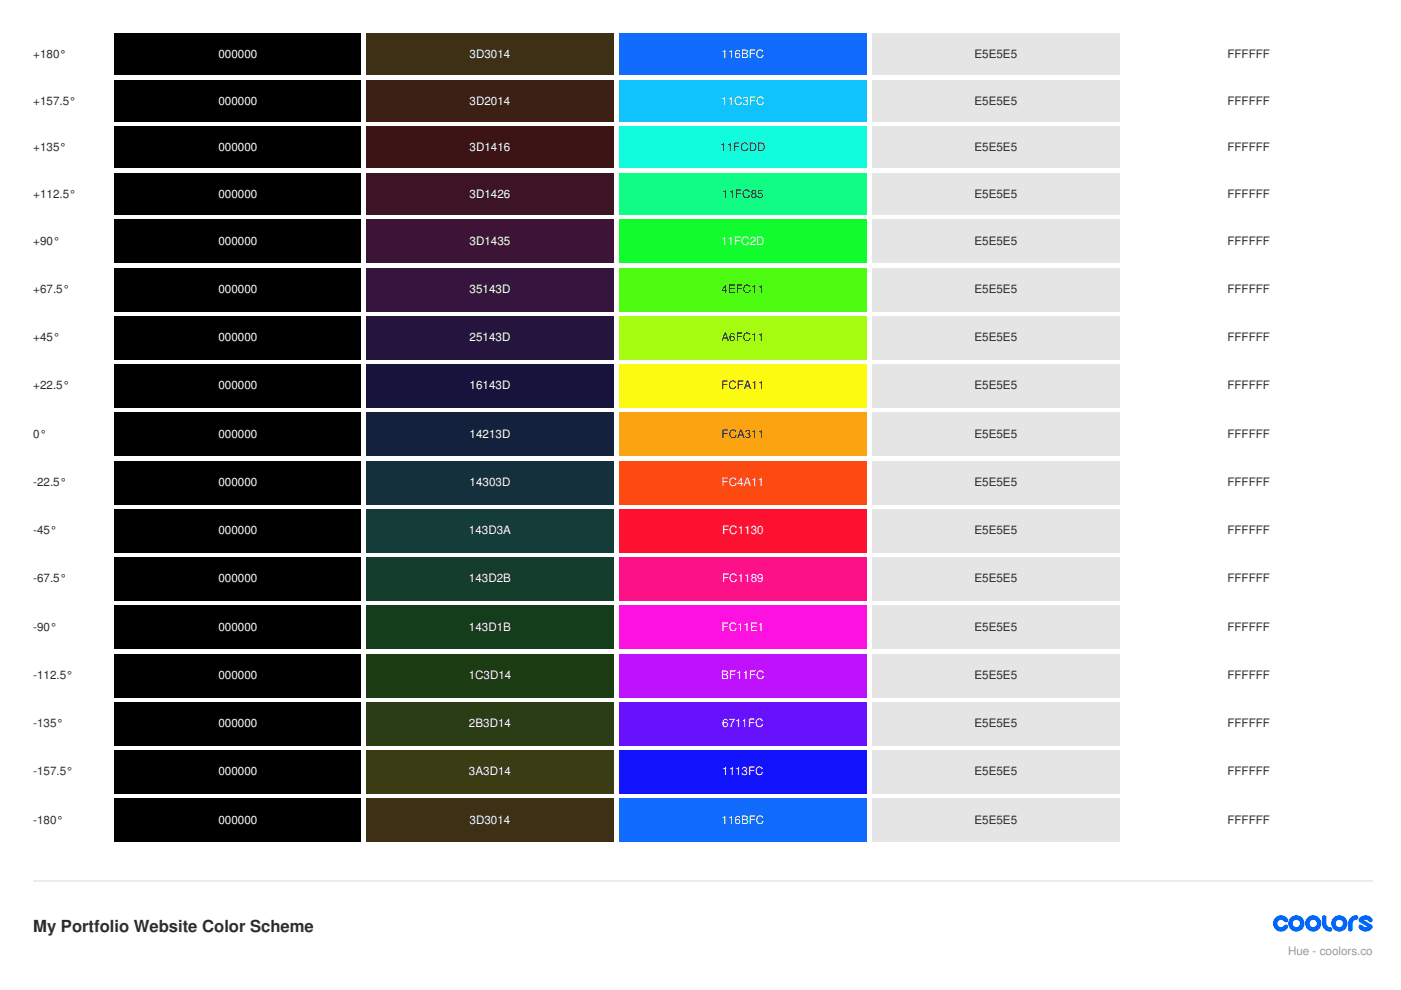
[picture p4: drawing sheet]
<svg xmlns="http://www.w3.org/2000/svg" width="297mm" height="210mm" viewBox="0 0 297 210" stroke-linecap="round" stroke-linejoin="round" font-family="sans-serif">
<path d="M24.3 7.1h52.3v8.8h-52.3z" fill="#000"/>
<path d="M77.6 7.1h52.6v8.8h-52.6z" fill="#3d3014"/>
<path d="M131.2 7.1h52.6v8.8h-52.6z" fill="#116bfc"/>
<path d="M184.9 7.1h52.5v8.8h-52.5z" fill="#e5e5e5"/>
<path d="M238.5 7.1h52.5v8.8h-52.5z" fill="#fff"/>
<path d="M24.3 16.9h52.3v8.9h-52.3z" fill="#000"/>
<path d="M77.6 16.9h52.6v8.9h-52.6z" fill="#3d2014"/>
<path d="M131.2 16.9h52.6v8.9h-52.6z" fill="#11c3fc"/>
<path d="M184.9 16.9h52.5v8.9h-52.5z" fill="#e5e5e5"/>
<path d="M238.5 16.9h52.5v8.9h-52.5z" fill="#fff"/>
<path d="M24.3 26.8h52.3v8.8h-52.3z" fill="#000"/>
<path d="M77.6 26.8h52.6v8.8h-52.6z" fill="#3d1416"/>
<path d="M131.2 26.8h52.6v8.8h-52.6z" fill="#11fcdd"/>
<path d="M184.9 26.8h52.5v8.8h-52.5z" fill="#e5e5e5"/>
<path d="M238.5 26.8h52.5v8.8h-52.5z" fill="#fff"/>
<path d="M24.3 36.7h52.3v8.8h-52.3z" fill="#000"/>
<path d="M77.6 36.7h52.6v8.8h-52.6z" fill="#3d1426"/>
<path d="M131.2 36.7h52.6v8.8h-52.6z" fill="#11fc85"/>
<path d="M184.9 36.7h52.5v8.8h-52.5z" fill="#e5e5e5"/>
<path d="M238.5 36.7h52.5v8.8h-52.5z" fill="#fff"/>
<path d="M24.3 46.6h52.3v9.1h-52.3z" fill="#000"/>
<path d="M77.6 46.6h52.6v9.1h-52.6z" fill="#3d1435"/>
<path d="M131.2 46.6h52.6v9.1h-52.6z" fill="#11fc2d"/>
<path d="M184.9 46.6h52.5v9.1h-52.5z" fill="#e5e5e5"/>
<path d="M238.5 46.6h52.5v9.1h-52.5z" fill="#fff"/>
<path d="M24.3 56.8h52.3v9.2h-52.3z" fill="#000"/>
<path d="M77.6 56.8h52.6v9.2h-52.6z" fill="#35143d"/>
<path d="M131.2 56.8h52.6v9.2h-52.6z" fill="#4efc11"/>
<path d="M184.9 56.8h52.5v9.2h-52.5z" fill="#e5e5e5"/>
<path d="M238.5 56.8h52.5v9.2h-52.5z" fill="#fff"/>
<path d="M24.3 67h52.3v9.2h-52.3z" fill="#000"/>
<path d="M77.6 67h52.6v9.2h-52.6z" fill="#25143d"/>
<path d="M131.2 67h52.6v9.2h-52.6z" fill="#a6fc11"/>
<path d="M184.9 67h52.5v9.2h-52.5z" fill="#e5e5e5"/>
<path d="M238.5 67h52.5v9.2h-52.5z" fill="#fff"/>
<path d="M24.3 77.3h52.3v9.1h-52.3z" fill="#000"/>
<path d="M77.6 77.3h52.6v9.1h-52.6z" fill="#16143d"/>
<path d="M131.2 77.3h52.6v9.1h-52.6z" fill="#fcfa11"/>
<path d="M184.9 77.3h52.5v9.1h-52.5z" fill="#e5e5e5"/>
<path d="M238.5 77.3h52.5v9.1h-52.5z" fill="#fff"/>
<path d="M24.3 87.5h52.3v9.2h-52.3z" fill="#000"/>
<path d="M77.6 87.5h52.6v9.2h-52.6z" fill="#14213d"/>
<path d="M131.2 87.5h52.6v9.2h-52.6z" fill="#fca311"/>
<path d="M184.9 87.5h52.5v9.2h-52.5z" fill="#e5e5e5"/>
<path d="M238.5 87.5h52.5v9.2h-52.5z" fill="#fff"/>
<path d="M24.3 97.7h52.3v9.2h-52.3z" fill="#000"/>
<path d="M77.6 97.7h52.6v9.2h-52.6z" fill="#14303d"/>
<path d="M131.2 97.7h52.6v9.2h-52.6z" fill="#fc4a11"/>
<path d="M184.9 97.7h52.5v9.2h-52.5z" fill="#e5e5e5"/>
<path d="M238.5 97.7h52.5v9.2h-52.5z" fill="#fff"/>
<path d="M24.3 108h52.3v9.1h-52.3z" fill="#000"/>
<path d="M77.6 108h52.6v9.1h-52.6z" fill="#143d3a"/>
<path d="M131.2 108h52.6v9.1h-52.6z" fill="#fc1130"/>
<path d="M184.9 108h52.5v9.1h-52.5z" fill="#e5e5e5"/>
<path d="M238.5 108h52.5v9.1h-52.5z" fill="#fff"/>
<path d="M24.3 118.2h52.3v9.2h-52.3z" fill="#000"/>
<path d="M77.6 118.2h52.6v9.2h-52.6z" fill="#143d2b"/>
<path d="M131.2 118.2h52.6v9.2h-52.6z" fill="#fc1189"/>
<path d="M184.9 118.2h52.5v9.2h-52.5z" fill="#e5e5e5"/>
<path d="M238.5 118.2h52.5v9.2h-52.5z" fill="#fff"/>
<path d="M24.3 128.4h52.3v9.2h-52.3z" fill="#000"/>
<path d="M77.6 128.4h52.6v9.2h-52.6z" fill="#143d1b"/>
<path d="M131.2 128.4h52.6v9.2h-52.6z" fill="#fc11e1"/>
<path d="M184.9 128.4h52.5v9.2h-52.5z" fill="#e5e5e5"/>
<path d="M238.5 128.4h52.5v9.2h-52.5z" fill="#fff"/>
<path d="M24.3 138.6h52.3v9.2h-52.3z" fill="#000"/>
<path d="M77.6 138.6h52.6v9.2h-52.6z" fill="#1c3d14"/>
<path d="M131.2 138.6h52.6v9.2h-52.6z" fill="#bf11fc"/>
<path d="M184.9 138.6h52.5v9.2h-52.5z" fill="#e5e5e5"/>
<path d="M238.5 138.6h52.5v9.2h-52.5z" fill="#fff"/>
<path d="M24.3 148.9h52.3v9.1h-52.3z" fill="#000"/>
<path d="M77.6 148.9h52.6v9.1h-52.6z" fill="#2b3d14"/>
<path d="M131.2 148.9h52.6v9.1h-52.6z" fill="#6711fc"/>
<path d="M184.9 148.9h52.5v9.1h-52.5z" fill="#e5e5e5"/>
<path d="M238.5 148.9h52.5v9.1h-52.5z" fill="#fff"/>
<path d="M24.3 159.1h52.3v9.2h-52.3z" fill="#000"/>
<path d="M77.6 159.1h52.6v9.2h-52.6z" fill="#3a3d14"/>
<path d="M131.2 159.1h52.6v9.2h-52.6z" fill="#1113fc"/>
<path d="M184.9 159.1h52.5v9.2h-52.5z" fill="#e5e5e5"/>
<path d="M238.5 159.1h52.5v9.2h-52.5z" fill="#fff"/>
<path d="M24.3 169.3h52.3v9.2h-52.3z" fill="#000"/>
<path d="M77.6 169.3h52.6v9.2h-52.6z" fill="#3d3014"/>
<path d="M131.2 169.3h52.6v9.2h-52.6z" fill="#116bfc"/>
<path d="M184.9 169.3h52.5v9.2h-52.5z" fill="#e5e5e5"/>
<path d="M238.5 169.3h52.5v9.2h-52.5z" fill="#fff"/>
<path d="M7.1 186.8h283.9" fill="none" stroke="#ececec" stroke-width=".35"/>
<g fill="#06f">
<path d="M270.4 194.6a1.72 1.72 0 0 1 2.6 .2 .52 .52 0 0 1-.2 .8 .52 .52 0 0 1-.7-.4 .77 .77 0 0 0-1.1 .1 .77 .77 0 0 0 .2 1.1 .77 .77 0 0 0 1-.2 .48 .48 0 0 1 .7-.1 .48 .48 0 0 1 .1 .7 1.73 1.73 0 0 1-2.5 .3 1.73 1.73 0 0 1-.1-2.5z"/>
<path d="M280.5 194.1h.4l.3 .3v1.4a.77 .77 0 0 0 .8 .8 .48 .48 0 0 1 .5 .4 .48 .48 0 0 1-.5 .5 1.73 1.73 0 0 1-1.7-1.7v-1.3z"/>
<path d="M286.3 194.6l.8-.5h.4a.48 .48 0 0 1 .5 .4 .48 .48 0 0 1-.5 .5 .77 .77 0 0 0-.7 .8v1.2a.48 .48 0 0 1-.5 .5 .48 .48 0 0 1-.5-.5 2.69 2.69 0 0 1 .5-2.4z"/>
<path d="M288.4 194.5a1.72 1.72 0 0 1 2.6 .3 .52 .52 0 0 1-.3 .7 .52 .52 0 0 1-.7-.3l-.5-.2-.3 .1 1.6 1 .2 .2v.5a1.69 1.69 0 0 1-3-.3 .48 .48 0 0 1 .3-.5 .48 .48 0 0 1 .6 .2l.4 .3h.6l-1.8-1.2v-.5z"/>
<path d="M273.1 195.8a1.75 1.75 0 0 0 3.5 0 1.75 1.75 0 0 0-3.5 0zM274.1 195.8a.77 .77 0 0 1 1.5 0 .77 .77 0 0 1-1.5 0z"/>
<path d="M276.7 195.8a1.75 1.75 0 0 0 3.5 0 1.75 1.75 0 0 0-3.5 0zM277.7 195.8a.77 .77 0 0 1 1.5 0 .77 .77 0 0 1-1.5 0z"/>
<path d="M282.2 195.8a1.75 1.75 0 0 0 3.5 0 1.75 1.75 0 0 0-3.5 0zM283.2 195.8a.77 .77 0 0 1 1.5 0 .77 .77 0 0 1-1.5 0z"/>
</g>
<text font-size="3.5" fill="#2d2d2f" x="7.1" y="197.6">My Portfolio Website Color Scheme</text>
<g font-size="2.5" fill="#2d2d2f">
<text x="7.1" y="12.3">+180°</text>
<text x="206.6" y="12.3">E5E5E5</text>
<text x="260.2" y="12.3">FFFFFF</text>
<text x="7.1" y="22.2">+157.5°</text>
<text x="206.6" y="22.2">E5E5E5</text>
<text x="260.2" y="22.2">FFFFFF</text>
<text x="7.1" y="32.1">+135°</text>
<text x="152.7" y="32.1">11FCDD</text>
<text x="206.6" y="32.1">E5E5E5</text>
<text x="260.2" y="32.1">FFFFFF</text>
<text x="7.1" y="42">+112.5°</text>
<text x="153.1" y="42">11FC85</text>
<text x="206.6" y="42">E5E5E5</text>
<text x="260.2" y="42">FFFFFF</text>
<text x="7.1" y="51.9">+90°</text>
<text x="206.6" y="51.9">E5E5E5</text>
<text x="260.2" y="51.9">FFFFFF</text>
<text x="7.1" y="62.1">+67.5°</text>
<text x="153" y="62.1">4EFC11</text>
<text x="206.6" y="62.1">E5E5E5</text>
<text x="260.2" y="62.1">FFFFFF</text>
<text x="7.1" y="72.3">+45°</text>
<text x="153" y="72.3">A6FC11</text>
<text x="206.6" y="72.3">E5E5E5</text>
<text x="260.2" y="72.3">FFFFFF</text>
<text x="7.1" y="82.6">+22.5°</text>
<text x="152.9" y="82.6">FCFA11</text>
<text x="206.6" y="82.6">E5E5E5</text>
<text x="260.2" y="82.6">FFFFFF</text>
<text x="7.1" y="92.8">0°</text>
<text x="153" y="92.8">FCA311</text>
<text x="206.6" y="92.8">E5E5E5</text>
<text x="260.2" y="92.8">FFFFFF</text>
<text x="7.1" y="103">-22.5°</text>
<text x="206.6" y="103">E5E5E5</text>
<text x="260.2" y="103">FFFFFF</text>
<text x="7.1" y="113.2">-45°</text>
<text x="206.6" y="113.2">E5E5E5</text>
<text x="260.2" y="113.2">FFFFFF</text>
<text x="7.1" y="123.5">-67.5°</text>
<text x="206.6" y="123.5">E5E5E5</text>
<text x="260.2" y="123.5">FFFFFF</text>
<text x="7.1" y="133.7">-90°</text>
<text x="206.6" y="133.7">E5E5E5</text>
<text x="260.2" y="133.7">FFFFFF</text>
<text x="7.1" y="143.9">-112.5°</text>
<text x="206.6" y="143.9">E5E5E5</text>
<text x="260.2" y="143.9">FFFFFF</text>
<text x="7.1" y="154.2">-135°</text>
<text x="206.6" y="154.2">E5E5E5</text>
<text x="260.2" y="154.2">FFFFFF</text>
<text x="7.1" y="164.4">-157.5°</text>
<text x="206.6" y="164.4">E5E5E5</text>
<text x="260.2" y="164.4">FFFFFF</text>
<text x="7.1" y="174.6">-180°</text>
<text x="206.6" y="174.6">E5E5E5</text>
<text x="260.2" y="174.6">FFFFFF</text>
</g>
<g font-size="2.5" fill="#fff">
<text x="46.3" y="12.3">000000</text>
<text x="99.6" y="12.3">3D3014</text>
<text x="153" y="12.3">116BFC</text>
<text x="46.3" y="22.2">000000</text>
<text x="99.6" y="22.2">3D2014</text>
<text x="152.9" y="22.2">11C3FC</text>
<text x="46.3" y="32.1">000000</text>
<text x="99.6" y="32.1">3D1416</text>
<text x="46.3" y="42">000000</text>
<text x="99.6" y="42">3D1426</text>
<text x="46.3" y="51.9">000000</text>
<text x="99.6" y="51.9">3D1435</text>
<text x="152.9" y="51.9">11FC2D</text>
<text x="46.3" y="62.1">000000</text>
<text x="99.6" y="62.1">35143D</text>
<text x="46.3" y="72.3">000000</text>
<text x="99.6" y="72.3">25143D</text>
<text x="46.3" y="82.6">000000</text>
<text x="99.6" y="82.6">16143D</text>
<text x="46.3" y="92.8">000000</text>
<text x="99.6" y="92.8">14213D</text>
<text x="46.3" y="103">000000</text>
<text x="99.6" y="103">14303D</text>
<text x="153" y="103">FC4A11</text>
<text x="46.3" y="113.2">000000</text>
<text x="99.4" y="113.2">143D3A</text>
<text x="153.1" y="113.2">FC1130</text>
<text x="46.3" y="123.5">000000</text>
<text x="99.4" y="123.5">143D2B</text>
<text x="153.1" y="123.5">FC1189</text>
<text x="46.3" y="133.7">000000</text>
<text x="99.4" y="133.7">143D1B</text>
<text x="153" y="133.7">FC11E1</text>
<text x="46.3" y="143.9">000000</text>
<text x="99.4" y="143.9">1C3D14</text>
<text x="152.9" y="143.9">BF11FC</text>
<text x="46.3" y="154.2">000000</text>
<text x="99.4" y="154.2">2B3D14</text>
<text x="153.1" y="154.2">6711FC</text>
<text x="46.3" y="164.4">000000</text>
<text x="99.4" y="164.4">3A3D14</text>
<text x="153.1" y="164.4">1113FC</text>
<text x="46.3" y="174.6">000000</text>
<text x="99.6" y="174.6">3D3014</text>
<text x="153" y="174.6">116BFC</text>
</g>
<text font-size="2.5" fill="#97969c" x="273.1" y="202.5">Hue - coolors.co</text>
</svg>
